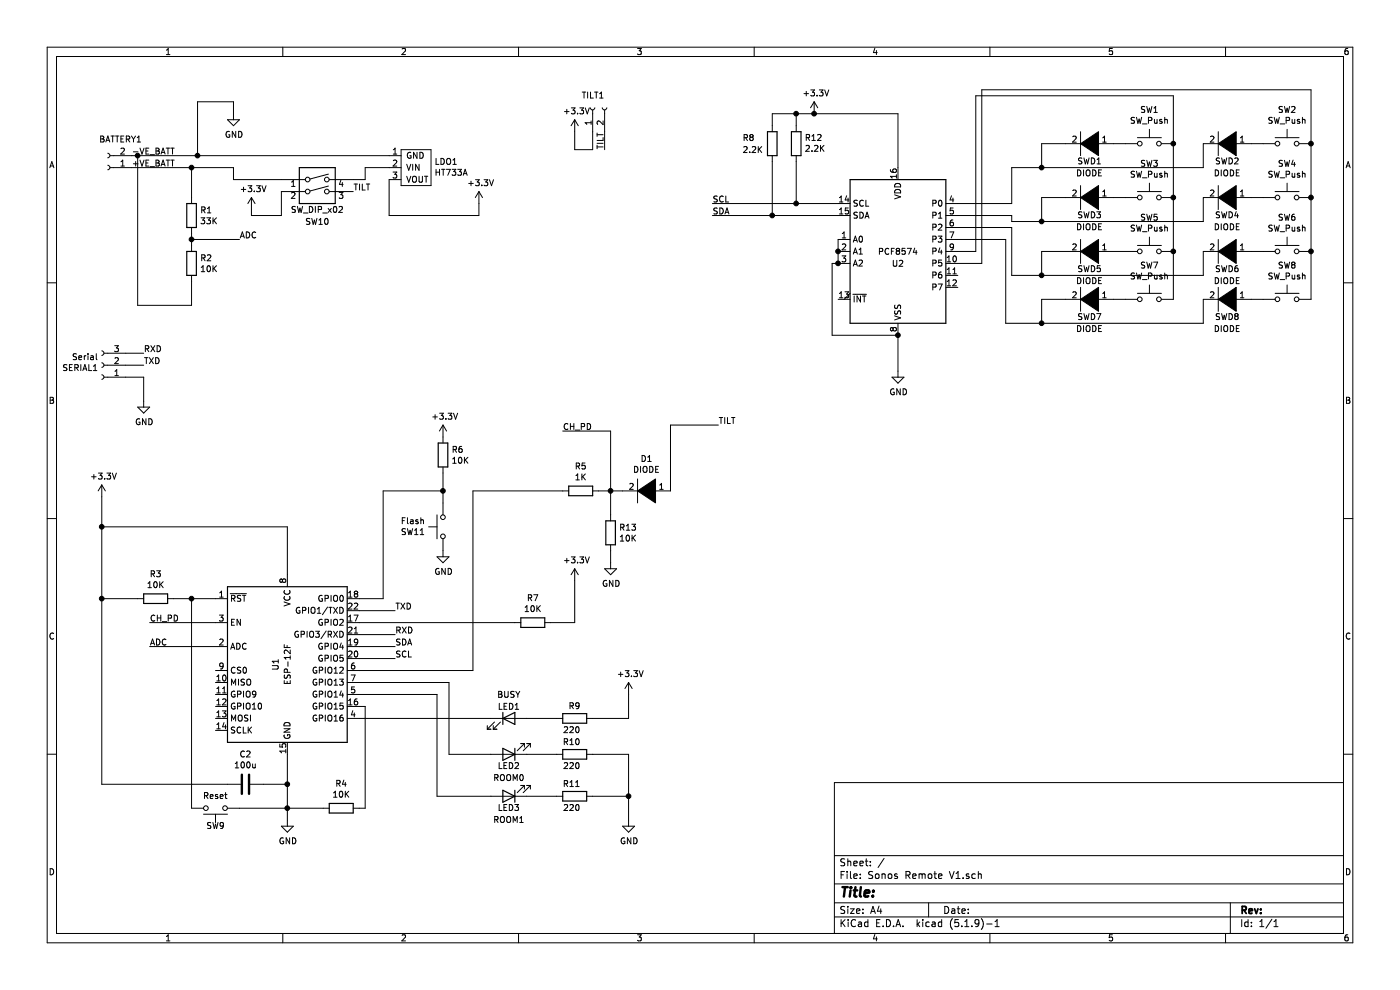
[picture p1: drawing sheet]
EESchema Schematic File Version 4
EELAYER 30 0
EELAYER END
$Descr A4 11693 8268
encoding utf-8
Sheet 1 1
Title ""
Date ""
Rev ""
Comp ""
Comment1 ""
Comment2 ""
Comment3 ""
Comment4 ""
$EndDescr
$Comp
L Switch:SW_Push SW1
U 1 1
P 9600 1200
F 0 "SW1" H 9600 1485 50  0000 C CNN
F 1 "SW_Push" H 9600 1394 50  0000 C CNN
F 2 "Button_Switch_Keyboard:SW_Cherry_MX_1.00u_PCB" H 9600 1400 50  0001 C CNN
F 3 "~" H 9600 1400 50  0001 C CNN
	1    9600 1200
	1    0    0    -1  
$EndComp
$Comp
L Switch:SW_Push SW2
U 1 1
P 10750 1200
F 0 "SW2" H 10750 1485 50  0000 C CNN
F 1 "SW_Push" H 10750 1394 50  0000 C CNN
F 2 "Button_Switch_Keyboard:SW_Cherry_MX_1.00u_PCB" H 10750 1400 50  0001 C CNN
F 3 "~" H 10750 1400 50  0001 C CNN
	1    10750 1200
	1    0    0    -1  
$EndComp
$Comp
L Switch:SW_Push SW3
U 1 1
P 9600 1650
F 0 "SW3" H 9600 1935 50  0000 C CNN
F 1 "SW_Push" H 9600 1844 50  0000 C CNN
F 2 "Button_Switch_Keyboard:SW_Cherry_MX_1.00u_PCB" H 9600 1850 50  0001 C CNN
F 3 "~" H 9600 1850 50  0001 C CNN
	1    9600 1650
	1    0    0    -1  
$EndComp
$Comp
L Switch:SW_Push SW4
U 1 1
P 10750 1650
F 0 "SW4" H 10750 1935 50  0000 C CNN
F 1 "SW_Push" H 10750 1844 50  0000 C CNN
F 2 "Button_Switch_Keyboard:SW_Cherry_MX_1.00u_PCB" H 10750 1850 50  0001 C CNN
F 3 "~" H 10750 1850 50  0001 C CNN
	1    10750 1650
	1    0    0    -1  
$EndComp
$Comp
L Switch:SW_Push SW5
U 1 1
P 9600 2100
F 0 "SW5" H 9600 2385 50  0000 C CNN
F 1 "SW_Push" H 9600 2294 50  0000 C CNN
F 2 "Button_Switch_Keyboard:SW_Cherry_MX_1.00u_PCB" H 9600 2300 50  0001 C CNN
F 3 "~" H 9600 2300 50  0001 C CNN
	1    9600 2100
	1    0    0    -1  
$EndComp
$Comp
L Switch:SW_Push SW6
U 1 1
P 10750 2100
F 0 "SW6" H 10750 2385 50  0000 C CNN
F 1 "SW_Push" H 10750 2294 50  0000 C CNN
F 2 "Button_Switch_Keyboard:SW_Cherry_MX_1.00u_PCB" H 10750 2300 50  0001 C CNN
F 3 "~" H 10750 2300 50  0001 C CNN
	1    10750 2100
	1    0    0    -1  
$EndComp
$Comp
L Switch:SW_Push SW7
U 1 1
P 9600 2500
F 0 "SW7" H 9600 2785 50  0000 C CNN
F 1 "SW_Push" H 9600 2694 50  0000 C CNN
F 2 "Button_Switch_Keyboard:SW_Cherry_MX_1.00u_PCB" H 9600 2700 50  0001 C CNN
F 3 "~" H 9600 2700 50  0001 C CNN
	1    9600 2500
	1    0    0    -1  
$EndComp
$Comp
L Switch:SW_Push SW8
U 1 1
P 10750 2500
F 0 "SW8" H 10750 2785 50  0000 C CNN
F 1 "SW_Push" H 10750 2694 50  0000 C CNN
F 2 "Button_Switch_Keyboard:SW_Cherry_MX_1.00u_PCB" H 10750 2700 50  0001 C CNN
F 3 "~" H 10750 2700 50  0001 C CNN
	1    10750 2500
	1    0    0    -1  
$EndComp
$Comp
L Interface_Expansion:PCF8574 U2
U 1 1
P 7500 2100
F 0 "U2" H 7500 2000 50  0000 C CNN
F 1 "PCF8574" H 7500 2100 50  0000 C CNN
F 2 "Package_SO:SOIC-16W_7.5x10.3mm_P1.27mm" H 7500 2100 50  0001 C CNN
F 3 "http://www.nxp.com/documents/data_sheet/PCF8574_PCF8574A.pdf" H 7500 2100 50  0001 C CNN
	1    7500 2100
	1    0    0    -1  
$EndComp
$Comp
L Device:LED LED1
U 1 1
P 4250 6000
F 0 "LED1" H 4250 6100 50  0000 C CNN
F 1 "BUSY" H 4250 6200 50  0000 C CNN
F 2 "LED_THT:LED_D3.0mm" H 4250 6000 50  0001 C CNN
F 3 "~" H 4250 6000 50  0001 C CNN
	1    4250 6000
	1    0    0    -1  
$EndComp
$Comp
L Device:LED LED2
U 1 1
P 4250 6300
F 0 "LED2" H 4250 6400 50  0000 C CNN
F 1 "ROOM0" H 4250 6500 50  0000 C CNN
F 2 "LED_THT:LED_D3.0mm" H 4250 6300 50  0001 C CNN
F 3 "~" H 4250 6300 50  0001 C CNN
	1    4250 6300
	-1   0    0    1   
$EndComp
$Comp
L Device:LED LED3
U 1 1
P 4250 6650
F 0 "LED3" H 4250 6750 50  0000 C CNN
F 1 "ROOM1" H 4250 6850 50  0000 C CNN
F 2 "LED_THT:LED_D3.0mm" H 4250 6650 50  0001 C CNN
F 3 "~" H 4250 6650 50  0001 C CNN
	1    4250 6650
	-1   0    0    1   
$EndComp
$Comp
L Connector:Conn_01x02_Female BATTERY1
U 1 1
P 900 1400
F 0 "BATTERY1" H 792 1167 50  0000 C CNN
F 1 "Conn_01x02_Female" H 792 1166 50  0001 C CNN
F 2 "Connector_PinHeader_2.00mm:PinHeader_1x02_P2.00mm_Vertical" H 900 1400 50  0001 C CNN
F 3 "~" H 900 1400 50  0001 C CNN
	1    900  1400
	-1   0    0    1   
$EndComp
$Comp
L Device:R R12
U 1 1
P 6650 1200
F 0 "R12" H 6580 1154 50  0000 R CNN
F 1 "2.2K" H 6580 1245 50  0000 R CNN
F 2 "Resistor_THT:R_Axial_DIN0207_L6.3mm_D2.5mm_P7.62mm_Horizontal" V 6580 1200 50  0001 C CNN
F 3 "~" H 6650 1200 50  0001 C CNN
	1    6650 1200
	-1   0    0    1   
$EndComp
$Comp
L Device:R R8
U 1 1
P 6450 1200
F 0 "R8" H 6200 1250 50  0000 L CNN
F 1 "2.2K" H 6200 1150 50  0000 L CNN
F 2 "Resistor_THT:R_Axial_DIN0207_L6.3mm_D2.5mm_P7.62mm_Horizontal" V 6380 1200 50  0001 C CNN
F 3 "~" H 6450 1200 50  0001 C CNN
	1    6450 1200
	1    0    0    -1  
$EndComp
$Comp
L Device:R R10
U 1 1
P 4800 6300
F 0 "R10" V 4900 6250 50  0000 L CNN
F 1 "220" V 4700 6250 50  0000 L CNN
F 2 "Resistor_THT:R_Axial_DIN0207_L6.3mm_D2.5mm_P7.62mm_Horizontal" V 4730 6300 50  0001 C CNN
F 3 "~" H 4800 6300 50  0001 C CNN
	1    4800 6300
	0    -1   -1   0   
$EndComp
$Comp
L Sonos_Components:HT733A LDO1
U 1 1
P 3350 1400
F 0 "LDO1" V 3299 1678 50  0000 L CNN
F 1 "HT733A" V 3390 1678 50  0000 L CNN
F 2 "Parts_Footprints:HT733A" H 3350 1450 50  0001 C CNN
F 3 "" H 3350 1450 50  0001 C CNN
	1    3350 1400
	0    1    1    0   
$EndComp
Wire Wire Line
	9800 1200 9800 1650
Wire Wire Line
	9800 1650 9800 2100
Connection ~ 9800 1650
Wire Wire Line
	9800 2100 9800 2500
Connection ~ 9800 2100
Wire Wire Line
	10950 1200 10950 1650
Wire Wire Line
	10950 1650 10950 2100
Connection ~ 10950 1650
Wire Wire Line
	10950 2100 10950 2500
Connection ~ 10950 2100
$Comp
L pspice:DIODE SWD1
U 1 1
P 9100 1200
F 0 "SWD1" H 9100 1350 50  0000 C CNN
F 1 "DIODE" H 9100 1450 50  0000 C CNN
F 2 "Diode_THT:D_T-1_P5.08mm_Horizontal" H 9100 1200 50  0001 C CNN
F 3 "~" H 9100 1200 50  0001 C CNN
	1    9100 1200
	-1   0    0    1   
$EndComp
$Comp
L pspice:DIODE SWD4
U 1 1
P 10250 1650
F 0 "SWD4" H 10250 1800 50  0000 C CNN
F 1 "DIODE" H 10250 1900 50  0000 C CNN
F 2 "Diode_THT:D_T-1_P5.08mm_Horizontal" H 10250 1650 50  0001 C CNN
F 3 "~" H 10250 1650 50  0001 C CNN
	1    10250 1650
	-1   0    0    1   
$EndComp
$Comp
L pspice:DIODE SWD2
U 1 1
P 10250 1200
F 0 "SWD2" H 10250 1350 50  0000 C CNN
F 1 "DIODE" H 10250 1450 50  0000 C CNN
F 2 "Diode_THT:D_T-1_P5.08mm_Horizontal" H 10250 1200 50  0001 C CNN
F 3 "~" H 10250 1200 50  0001 C CNN
	1    10250 1200
	-1   0    0    1   
$EndComp
$Comp
L pspice:DIODE SWD6
U 1 1
P 10250 2100
F 0 "SWD6" H 10250 2250 50  0000 C CNN
F 1 "DIODE" H 10250 2350 50  0000 C CNN
F 2 "Diode_THT:D_T-1_P5.08mm_Horizontal" H 10250 2100 50  0001 C CNN
F 3 "~" H 10250 2100 50  0001 C CNN
	1    10250 2100
	-1   0    0    1   
$EndComp
$Comp
L pspice:DIODE SWD8
U 1 1
P 10250 2500
F 0 "SWD8" H 10250 2650 50  0000 C CNN
F 1 "DIODE" H 10250 2750 50  0000 C CNN
F 2 "Diode_THT:D_T-1_P5.08mm_Horizontal" H 10250 2500 50  0001 C CNN
F 3 "~" H 10250 2500 50  0001 C CNN
	1    10250 2500
	-1   0    0    1   
$EndComp
$Comp
L pspice:DIODE SWD3
U 1 1
P 9100 1650
F 0 "SWD3" H 9100 1800 50  0000 C CNN
F 1 "DIODE" H 9100 1900 50  0000 C CNN
F 2 "Diode_THT:D_T-1_P5.08mm_Horizontal" H 9100 1650 50  0001 C CNN
F 3 "~" H 9100 1650 50  0001 C CNN
	1    9100 1650
	-1   0    0    1   
$EndComp
$Comp
L pspice:DIODE SWD5
U 1 1
P 9100 2100
F 0 "SWD5" H 9100 2250 50  0000 C CNN
F 1 "DIODE" H 9100 2350 50  0000 C CNN
F 2 "Diode_THT:D_T-1_P5.08mm_Horizontal" H 9100 2100 50  0001 C CNN
F 3 "~" H 9100 2100 50  0001 C CNN
	1    9100 2100
	-1   0    0    1   
$EndComp
$Comp
L pspice:DIODE SWD7
U 1 1
P 9100 2500
F 0 "SWD7" H 9100 2650 50  0000 C CNN
F 1 "DIODE" H 9100 2750 50  0000 C CNN
F 2 "Diode_THT:D_T-1_P5.08mm_Horizontal" H 9100 2500 50  0001 C CNN
F 3 "~" H 9100 2500 50  0001 C CNN
	1    9100 2500
	-1   0    0    1   
$EndComp
Wire Wire Line
	9300 1200 9400 1200
Wire Wire Line
	9300 1650 9400 1650
Wire Wire Line
	9300 2100 9400 2100
Wire Wire Line
	9300 2500 9400 2500
Wire Wire Line
	10450 1200 10550 1200
Wire Wire Line
	10450 1650 10550 1650
Wire Wire Line
	10450 2100 10550 2100
Wire Wire Line
	10450 2500 10550 2500
Wire Wire Line
	10050 1200 10050 1400
Wire Wire Line
	10050 1400 8700 1400
Wire Wire Line
	8900 1200 8700 1200
Wire Wire Line
	8700 1200 8700 1400
Connection ~ 8700 1400
Wire Wire Line
	10050 1650 10050 1850
Wire Wire Line
	10050 1850 8700 1850
Wire Wire Line
	8900 1650 8700 1650
Wire Wire Line
	8700 1650 8700 1850
Connection ~ 8700 1850
Wire Wire Line
	10050 2100 10050 2300
Wire Wire Line
	10050 2300 8700 2300
Wire Wire Line
	8900 2100 8700 2100
Wire Wire Line
	8700 2100 8700 2300
Connection ~ 8700 2300
Wire Wire Line
	8700 2300 8450 2300
Wire Wire Line
	10050 2500 10050 2700
Wire Wire Line
	10050 2700 8700 2700
Wire Wire Line
	8900 2500 8700 2500
Wire Wire Line
	8700 2500 8700 2700
Connection ~ 8700 2700
Wire Wire Line
	8700 1850 8450 1850
Wire Wire Line
	8700 1400 8450 1400
Wire Wire Line
	8450 1400 8450 1700
Wire Wire Line
	8450 1700 8000 1700
Wire Wire Line
	8450 1850 8450 1800
Wire Wire Line
	8450 1800 8000 1800
Wire Wire Line
	8450 2300 8450 1900
Wire Wire Line
	8450 1900 8000 1900
Wire Wire Line
	8400 2700 8400 2000
Wire Wire Line
	8400 2000 8000 2000
Wire Wire Line
	8400 2700 8700 2700
Wire Wire Line
	9800 1200 9800 800 
Wire Wire Line
	9800 800  8150 800 
Wire Wire Line
	8150 800  8150 2100
Wire Wire Line
	8150 2100 8000 2100
Connection ~ 9800 1200
Wire Wire Line
	10950 1200 10950 750 
Wire Wire Line
	10950 750  8200 750 
Wire Wire Line
	8200 750  8200 2200
Wire Wire Line
	8200 2200 8000 2200
Connection ~ 10950 1200
Wire Wire Line
	7000 1700 6650 1700
$Comp
L power:+3.3V #PWR0101
U 1 1
P 6800 950
F 0 "#PWR0101" H 6800 800 50  0001 C CNN
F 1 "+3.3V" H 6815 1123 50  0000 C CNN
F 2 "" H 6800 950 50  0001 C CNN
F 3 "" H 6800 950 50  0001 C CNN
	1    6800 950 
	1    0    0    -1  
$EndComp
Wire Wire Line
	6650 1350 6650 1700
Connection ~ 6650 1700
Wire Wire Line
	6450 1800 6450 1350
Connection ~ 6450 1800
Wire Wire Line
	6450 1800 7000 1800
Wire Wire Line
	6800 950  6650 950 
Wire Wire Line
	6450 950  6450 1050
Wire Wire Line
	6650 1050 6650 950 
Connection ~ 6650 950 
Wire Wire Line
	6650 950  6450 950 
Wire Wire Line
	7500 1400 7500 950 
Wire Wire Line
	7500 950  6800 950 
Connection ~ 6800 950 
Wire Wire Line
	7000 2000 7000 2100
Wire Wire Line
	7000 2200 7000 2100
Connection ~ 7000 2100
Wire Wire Line
	7000 2200 6950 2200
Wire Wire Line
	6950 2200 6950 2800
Wire Wire Line
	6950 2800 7500 2800
Connection ~ 7000 2200
$Comp
L power:GND #PWR0102
U 1 1
P 7500 3100
F 0 "#PWR0102" H 7500 2850 50  0001 C CNN
F 1 "GND" H 7505 2927 50  0000 C CNN
F 2 "" H 7500 3100 50  0001 C CNN
F 3 "" H 7500 3100 50  0001 C CNN
	1    7500 3100
	1    0    0    -1  
$EndComp
Wire Wire Line
	7500 2800 7500 3100
Connection ~ 7500 2800
$Comp
L power:+3.3V #PWR0103
U 1 1
P 4000 1700
F 0 "#PWR0103" H 4000 1550 50  0001 C CNN
F 1 "+3.3V" H 4015 1873 50  0000 C CNN
F 2 "" H 4000 1700 50  0001 C CNN
F 3 "" H 4000 1700 50  0001 C CNN
	1    4000 1700
	1    0    0    -1  
$EndComp
Wire Wire Line
	5950 1700 6650 1700
Wire Wire Line
	5950 1800 6450 1800
Text Label 5950 1800 0    50   ~ 0
SDA
Text Label 5950 1700 0    50   ~ 0
SCL
Wire Wire Line
	3000 5400 3300 5400
Wire Wire Line
	3000 5500 3300 5500
Text Label 3300 5500 0    50   ~ 0
SCL
Text Label 3300 5400 0    50   ~ 0
SDA
$Comp
L Device:R R9
U 1 1
P 4800 6000
F 0 "R9" V 4900 5950 50  0000 L CNN
F 1 "220" V 4700 5950 50  0000 L CNN
F 2 "Resistor_THT:R_Axial_DIN0207_L6.3mm_D2.5mm_P7.62mm_Horizontal" V 4730 6000 50  0001 C CNN
F 3 "~" H 4800 6000 50  0001 C CNN
	1    4800 6000
	0    -1   -1   0   
$EndComp
$Comp
L Device:R R11
U 1 1
P 4800 6650
F 0 "R11" V 4900 6600 50  0000 L CNN
F 1 "220" V 4700 6600 50  0000 L CNN
F 2 "Resistor_THT:R_Axial_DIN0207_L6.3mm_D2.5mm_P7.62mm_Horizontal" V 4730 6650 50  0001 C CNN
F 3 "~" H 4800 6650 50  0001 C CNN
	1    4800 6650
	0    -1   -1   0   
$EndComp
Wire Wire Line
	4400 6000 4650 6000
$Comp
L power:GND #PWR0104
U 1 1
P 5250 6850
F 0 "#PWR0104" H 5250 6600 50  0001 C CNN
F 1 "GND" H 5255 6677 50  0000 C CNN
F 2 "" H 5250 6850 50  0001 C CNN
F 3 "" H 5250 6850 50  0001 C CNN
	1    5250 6850
	1    0    0    -1  
$EndComp
Wire Wire Line
	4950 6000 5250 6000
Wire Wire Line
	4400 6300 4650 6300
Wire Wire Line
	4400 6650 4650 6650
Wire Wire Line
	4950 6650 5250 6650
Wire Wire Line
	5250 6650 5250 6850
$Comp
L RF_Module:ESP-12F U1
U 1 1
P 2400 5600
F 0 "U1" V 2300 5650 50  0000 C CNN
F 1 "ESP-12F" V 2400 5650 50  0000 C CNN
F 2 "RF_Module:ESP-12E" H 2400 5600 50  0001 C CNN
F 3 "http://wiki.ai-thinker.com/_media/esp8266/esp8266_series_modules_user_manual_v1.1.pdf" H 2050 5700 50  0001 C CNN
	1    2400 5600
	1    0    0    -1  
$EndComp
Text Label 1100 1300 0    50   ~ 0
-VE_BATT
Text Label 1100 1400 0    50   ~ 0
+VE_BATT
$Comp
L Device:R R5
U 1 1
P 4850 4100
F 0 "R5" V 4643 4100 50  0000 C CNN
F 1 "1K" V 4734 4100 50  0000 C CNN
F 2 "Resistor_THT:R_Axial_DIN0207_L6.3mm_D2.5mm_P7.62mm_Horizontal" V 4780 4100 50  0001 C CNN
F 3 "~" H 4850 4100 50  0001 C CNN
	1    4850 4100
	0    1    1    0   
$EndComp
$Comp
L pspice:DIODE D1
U 1 1
P 5400 4100
F 0 "D1" H 5400 3835 50  0000 C CNN
F 1 "DIODE" H 5400 3926 50  0000 C CNN
F 2 "Diode_THT:D_T-1_P5.08mm_Horizontal" H 5400 4100 50  0001 C CNN
F 3 "~" H 5400 4100 50  0001 C CNN
	1    5400 4100
	-1   0    0    1   
$EndComp
Wire Wire Line
	5600 3550 5600 4100
Wire Wire Line
	1800 5000 1600 5000
$Comp
L Device:R R3
U 1 1
P 1300 5000
F 0 "R3" V 1093 5000 50  0000 C CNN
F 1 "10K" V 1184 5000 50  0000 C CNN
F 2 "Resistor_THT:R_Axial_DIN0207_L6.3mm_D2.5mm_P7.62mm_Horizontal" V 1230 5000 50  0001 C CNN
F 3 "~" H 1300 5000 50  0001 C CNN
	1    1300 5000
	0    1    1    0   
$EndComp
Connection ~ 2400 6550
Wire Wire Line
	1900 6550 850  6550
Wire Wire Line
	850  6550 850  5000
Wire Wire Line
	850  5000 1150 5000
Wire Wire Line
	2400 4800 2400 4400
Wire Wire Line
	2400 4400 850  4400
Wire Wire Line
	850  4400 850  5000
Connection ~ 850  5000
$Comp
L power:+3.3V #PWR0107
U 1 1
P 850 4150
F 0 "#PWR0107" H 850 4000 50  0001 C CNN
F 1 "+3.3V" H 865 4323 50  0000 C CNN
F 2 "" H 850 4150 50  0001 C CNN
F 3 "" H 850 4150 50  0001 C CNN
	1    850  4150
	1    0    0    -1  
$EndComp
Wire Wire Line
	850  4400 850  4150
Connection ~ 850  4400
$Comp
L power:GND #PWR0108
U 1 1
P 2400 6850
F 0 "#PWR0108" H 2400 6600 50  0001 C CNN
F 1 "GND" H 2405 6677 50  0000 C CNN
F 2 "" H 2400 6850 50  0001 C CNN
F 3 "" H 2400 6850 50  0001 C CNN
	1    2400 6850
	1    0    0    -1  
$EndComp
Wire Wire Line
	2400 6550 2400 6750
Wire Wire Line
	3250 1500 3250 1800
$Comp
L Device:R R1
U 1 1
P 1600 1800
F 0 "R1" H 1670 1846 50  0000 L CNN
F 1 "33K" H 1670 1755 50  0000 L CNN
F 2 "Resistor_THT:R_Axial_DIN0207_L6.3mm_D2.5mm_P7.62mm_Horizontal" V 1530 1800 50  0001 C CNN
F 3 "~" H 1600 1800 50  0001 C CNN
	1    1600 1800
	1    0    0    -1  
$EndComp
$Comp
L Device:R R2
U 1 1
P 1600 2200
F 0 "R2" H 1670 2246 50  0000 L CNN
F 1 "10K" H 1670 2155 50  0000 L CNN
F 2 "Resistor_THT:R_Axial_DIN0207_L6.3mm_D2.5mm_P7.62mm_Horizontal" V 1530 2200 50  0001 C CNN
F 3 "~" H 1600 2200 50  0001 C CNN
	1    1600 2200
	1    0    0    -1  
$EndComp
Wire Wire Line
	1100 1300 1150 1300
Wire Wire Line
	1100 1400 1600 1400
Wire Wire Line
	1150 1300 1150 2550
Wire Wire Line
	1150 2550 1600 2550
Wire Wire Line
	1600 2550 1600 2350
Connection ~ 1150 1300
Wire Wire Line
	1600 1650 1600 1400
Wire Wire Line
	1600 1950 1600 2000
Wire Wire Line
	1600 2000 2000 2000
Connection ~ 1600 2000
Wire Wire Line
	1600 2000 1600 2050
Text Label 2000 2000 0    50   ~ 0
ADC
Wire Wire Line
	1800 5400 1250 5400
Text Label 1250 5400 0    50   ~ 0
ADC
$Comp
L power:GND #PWR0109
U 1 1
P 1950 950
F 0 "#PWR0109" H 1950 700 50  0001 C CNN
F 1 "GND" H 1955 777 50  0000 C CNN
F 2 "" H 1950 950 50  0001 C CNN
F 3 "" H 1950 950 50  0001 C CNN
	1    1950 950 
	1    0    0    -1  
$EndComp
Wire Wire Line
	1650 1300 1650 850 
Wire Wire Line
	1650 850  1950 850 
Wire Wire Line
	1950 850  1950 950 
Wire Wire Line
	3250 1800 4000 1800
Wire Wire Line
	4000 1800 4000 1700
$Comp
L Device:C C2
U 1 1
P 2050 6550
F 0 "C2" V 1798 6550 50  0000 C CNN
F 1 "100u" V 1889 6550 50  0000 C CNN
F 2 "Capacitor_THT:C_Radial_D5.0mm_H11.0mm_P2.00mm" H 2088 6400 50  0001 C CNN
F 3 "~" H 2050 6550 50  0001 C CNN
	1    2050 6550
	0    1    1    0   
$EndComp
Wire Wire Line
	2200 6550 2400 6550
Wire Wire Line
	1150 1300 1650 1300
Wire Wire Line
	4100 6300 3750 6300
Wire Wire Line
	3750 5700 3000 5700
Wire Wire Line
	3650 6650 3650 5800
Wire Wire Line
	3650 5800 3000 5800
Wire Wire Line
	3650 6650 4100 6650
$Comp
L Switch:SW_Push SW11
U 1 1
P 3700 4400
F 0 "SW11" V 3654 4548 50  0000 L CNN
F 1 "Flash" V 3745 4548 50  0000 L CNN
F 2 "Button_Switch_THT:SW_PUSH_6mm" H 3700 4600 50  0001 C CNN
F 3 "~" H 3700 4600 50  0001 C CNN
	1    3700 4400
	0    -1   -1   0   
$EndComp
Wire Wire Line
	1600 5000 1600 6750
Connection ~ 1600 5000
Wire Wire Line
	1600 5000 1450 5000
$Comp
L Switch:SW_Push SW9
U 1 1
P 1800 6750
F 0 "SW9" H 1800 6900 50  0000 C CNN
F 1 "Reset" H 1800 6650 50  0000 C CNN
F 2 "Button_Switch_THT:SW_PUSH_6mm" H 1800 6950 50  0001 C CNN
F 3 "~" H 1800 6950 50  0001 C CNN
	1    1800 6750
	-1   0    0    1   
$EndComp
Wire Wire Line
	2000 6750 2400 6750
Connection ~ 2400 6750
Wire Wire Line
	2400 6750 2400 6850
$Comp
L Device:R R4
U 1 1
P 2850 6750
F 0 "R4" V 2643 6750 50  0000 C CNN
F 1 "10K" V 2734 6750 50  0000 C CNN
F 2 "Resistor_THT:R_Axial_DIN0207_L6.3mm_D2.5mm_P7.62mm_Horizontal" V 2780 6750 50  0001 C CNN
F 3 "~" H 2850 6750 50  0001 C CNN
	1    2850 6750
	0    1    1    0   
$EndComp
Wire Wire Line
	2700 6750 2400 6750
Wire Wire Line
	3000 5600 3950 5600
$Comp
L Device:R R7
U 1 1
P 4450 5200
F 0 "R7" V 4243 5200 50  0000 C CNN
F 1 "10K" V 4334 5200 50  0000 C CNN
F 2 "Resistor_THT:R_Axial_DIN0207_L6.3mm_D2.5mm_P7.62mm_Horizontal" V 4380 5200 50  0001 C CNN
F 3 "~" H 4450 5200 50  0001 C CNN
	1    4450 5200
	0    1    1    0   
$EndComp
Wire Wire Line
	3000 5200 4300 5200
Wire Wire Line
	4600 5200 4800 5200
$Comp
L power:+3.3V #PWR0105
U 1 1
P 4800 4850
F 0 "#PWR0105" H 4800 4700 50  0001 C CNN
F 1 "+3.3V" H 4815 5023 50  0000 C CNN
F 2 "" H 4800 4850 50  0001 C CNN
F 3 "" H 4800 4850 50  0001 C CNN
	1    4800 4850
	1    0    0    -1  
$EndComp
Wire Wire Line
	4800 5200 4800 4850
$Comp
L Connector:Conn_01x03_Female SERIAL1
U 1 1
P 850 3050
F 0 "SERIAL1" H 878 3076 50  0000 L CNN
F 1 "Serial" H 878 2985 50  0000 L CNN
F 2 "Connector_PinHeader_2.00mm:PinHeader_1x03_P2.00mm_Vertical" H 850 3050 50  0001 C CNN
F 3 "~" H 850 3050 50  0001 C CNN
	1    850  3050
	-1   0    0    1   
$EndComp
Wire Wire Line
	3000 5900 3050 5900
Wire Wire Line
	3050 6750 3000 6750
Wire Wire Line
	3050 5900 3050 6750
$Comp
L power:GND #PWR0110
U 1 1
P 3700 4600
F 0 "#PWR0110" H 3700 4350 50  0001 C CNN
F 1 "GND" H 3705 4427 50  0000 C CNN
F 2 "" H 3700 4600 50  0001 C CNN
F 3 "" H 3700 4600 50  0001 C CNN
	1    3700 4600
	1    0    0    -1  
$EndComp
$Comp
L Device:R R6
U 1 1
P 3700 3800
F 0 "R6" H 3770 3846 50  0000 L CNN
F 1 "10K" H 3770 3755 50  0000 L CNN
F 2 "Resistor_THT:R_Axial_DIN0207_L6.3mm_D2.5mm_P7.62mm_Horizontal" V 3630 3800 50  0001 C CNN
F 3 "~" H 3700 3800 50  0001 C CNN
	1    3700 3800
	1    0    0    -1  
$EndComp
$Comp
L power:+3.3V #PWR0111
U 1 1
P 3700 3650
F 0 "#PWR0111" H 3700 3500 50  0001 C CNN
F 1 "+3.3V" H 3715 3823 50  0000 C CNN
F 2 "" H 3700 3650 50  0001 C CNN
F 3 "" H 3700 3650 50  0001 C CNN
	1    3700 3650
	1    0    0    -1  
$EndComp
Wire Wire Line
	3000 5000 3200 5000
Wire Wire Line
	2400 6300 2400 6550
Wire Wire Line
	3000 5100 3300 5100
Wire Wire Line
	3000 5300 3300 5300
Text Label 3300 5300 0    50   ~ 0
RXD
Text Label 3300 5100 0    50   ~ 0
TXD
Wire Wire Line
	1050 3150 1200 3150
Wire Wire Line
	1200 3150 1200 3350
$Comp
L power:GND #PWR0112
U 1 1
P 1200 3350
F 0 "#PWR0112" H 1200 3100 50  0001 C CNN
F 1 "GND" H 1205 3177 50  0000 C CNN
F 2 "" H 1200 3350 50  0001 C CNN
F 3 "" H 1200 3350 50  0001 C CNN
	1    1200 3350
	1    0    0    -1  
$EndComp
Wire Wire Line
	1050 3050 1200 3050
Wire Wire Line
	1050 2950 1200 2950
Text Label 1200 3050 0    50   ~ 0
TXD
Text Label 1200 2950 0    50   ~ 0
RXD
Wire Wire Line
	3950 5600 3950 4100
Wire Wire Line
	3950 4100 4700 4100
Wire Wire Line
	1250 5200 1800 5200
Wire Wire Line
	5100 4600 5100 4700
$Comp
L power:GND #PWR0106
U 1 1
P 5100 4700
F 0 "#PWR0106" H 5100 4450 50  0001 C CNN
F 1 "GND" H 5105 4527 50  0000 C CNN
F 2 "" H 5100 4700 50  0001 C CNN
F 3 "" H 5100 4700 50  0001 C CNN
	1    5100 4700
	1    0    0    -1  
$EndComp
$Comp
L Connector:Conn_01x02_Female TILT1
U 1 1
P 4950 900
F 0 "TILT1" V 5050 800 50  0000 L CNN
F 1 "Conn_01x02_Female" H 4978 785 50  0001 L CNN
F 2 "Connector_PinHeader_2.00mm:PinHeader_1x02_P2.00mm_Vertical" H 4950 900 50  0001 C CNN
F 3 "~" H 4950 900 50  0001 C CNN
	1    4950 900 
	0    -1   -1   0   
$EndComp
Text Label 1250 5200 0    50   ~ 0
CH_PD
Wire Wire Line
	5000 4100 5100 4100
Wire Wire Line
	5100 4100 5100 3600
Wire Wire Line
	4700 3600 5100 3600
Connection ~ 5100 4100
Wire Wire Line
	5100 4100 5200 4100
Text Label 4700 3600 0    50   ~ 0
CH_PD
$Comp
L Device:R R13
U 1 1
P 5100 4450
F 0 "R13" H 5170 4496 50  0000 L CNN
F 1 "10K" H 5170 4405 50  0000 L CNN
F 2 "Resistor_THT:R_Axial_DIN0207_L6.3mm_D2.5mm_P7.62mm_Horizontal" V 5030 4450 50  0001 C CNN
F 3 "~" H 5100 4450 50  0001 C CNN
	1    5100 4450
	1    0    0    -1  
$EndComp
Wire Wire Line
	5100 4100 5100 4300
Wire Wire Line
	4950 1100 4950 1250
Wire Wire Line
	4950 1250 4800 1250
Wire Wire Line
	4800 1250 4800 1100
$Comp
L power:+3.3V #PWR0113
U 1 1
P 2100 1750
F 0 "#PWR0113" H 2100 1600 50  0001 C CNN
F 1 "+3.3V" H 2115 1923 50  0000 C CNN
F 2 "" H 2100 1750 50  0001 C CNN
F 3 "" H 2100 1750 50  0001 C CNN
	1    2100 1750
	1    0    0    -1  
$EndComp
$Comp
L power:+3.3V #PWR0114
U 1 1
P 4800 1100
F 0 "#PWR0114" H 4800 950 50  0001 C CNN
F 1 "+3.3V" H 4815 1273 50  0000 C CNN
F 2 "" H 4800 1100 50  0001 C CNN
F 3 "" H 4800 1100 50  0001 C CNN
	1    4800 1100
	1    0    0    -1  
$EndComp
Wire Wire Line
	5050 1100 5050 1250
Text Label 5050 1250 1    50   ~ 0
TILT
Text Label 6000 3550 0    50   ~ 0
TILT
Wire Wire Line
	3700 3950 3700 4100
Wire Wire Line
	3700 4100 3200 4100
Wire Wire Line
	3200 4100 3200 5000
Connection ~ 3700 4100
Wire Wire Line
	3700 4100 3700 4200
Wire Wire Line
	5600 3550 6000 3550
Wire Wire Line
	5250 6000 5250 5800
$Comp
L power:+3.3V #PWR0115
U 1 1
P 5250 5800
F 0 "#PWR0115" H 5250 5650 50  0001 C CNN
F 1 "+3.3V" H 5265 5973 50  0000 C CNN
F 2 "" H 5250 5800 50  0001 C CNN
F 3 "" H 5250 5800 50  0001 C CNN
	1    5250 5800
	1    0    0    -1  
$EndComp
Wire Wire Line
	3000 6000 4100 6000
Wire Wire Line
	3750 5700 3750 6300
Wire Wire Line
	4950 6300 5250 6300
Wire Wire Line
	5250 6300 5250 6650
Connection ~ 5250 6650
$Comp
L Switch:SW_DIP_x02 SW10
U 1 1
P 2650 1600
F 0 "SW10" H 2650 1350 50  0000 C CNN
F 1 "SW_DIP_x02" H 2650 1450 50  0000 C CNN
F 2 "Button_Switch_THT:SW_DIP_SPSTx02_Slide_6.7x6.64mm_W7.62mm_P2.54mm_LowProfile" H 2650 1600 50  0001 C CNN
F 3 "~" H 2650 1600 50  0001 C CNN
	1    2650 1600
	1    0    0    -1  
$EndComp
Connection ~ 1650 1300
Wire Wire Line
	2350 1500 1950 1500
Wire Wire Line
	1950 1500 1950 1400
Wire Wire Line
	1950 1400 1600 1400
Connection ~ 1600 1400
Wire Wire Line
	2350 1600 2350 1800
Wire Wire Line
	2350 1800 2100 1800
Wire Wire Line
	2100 1800 2100 1750
Text Label 2950 1600 0    50   ~ 0
TILT
Wire Wire Line
	1650 1300 3250 1300
Wire Wire Line
	2950 1500 3050 1500
Wire Wire Line
	3050 1500 3050 1400
Wire Wire Line
	3050 1400 3250 1400
$EndSCHEMATC
